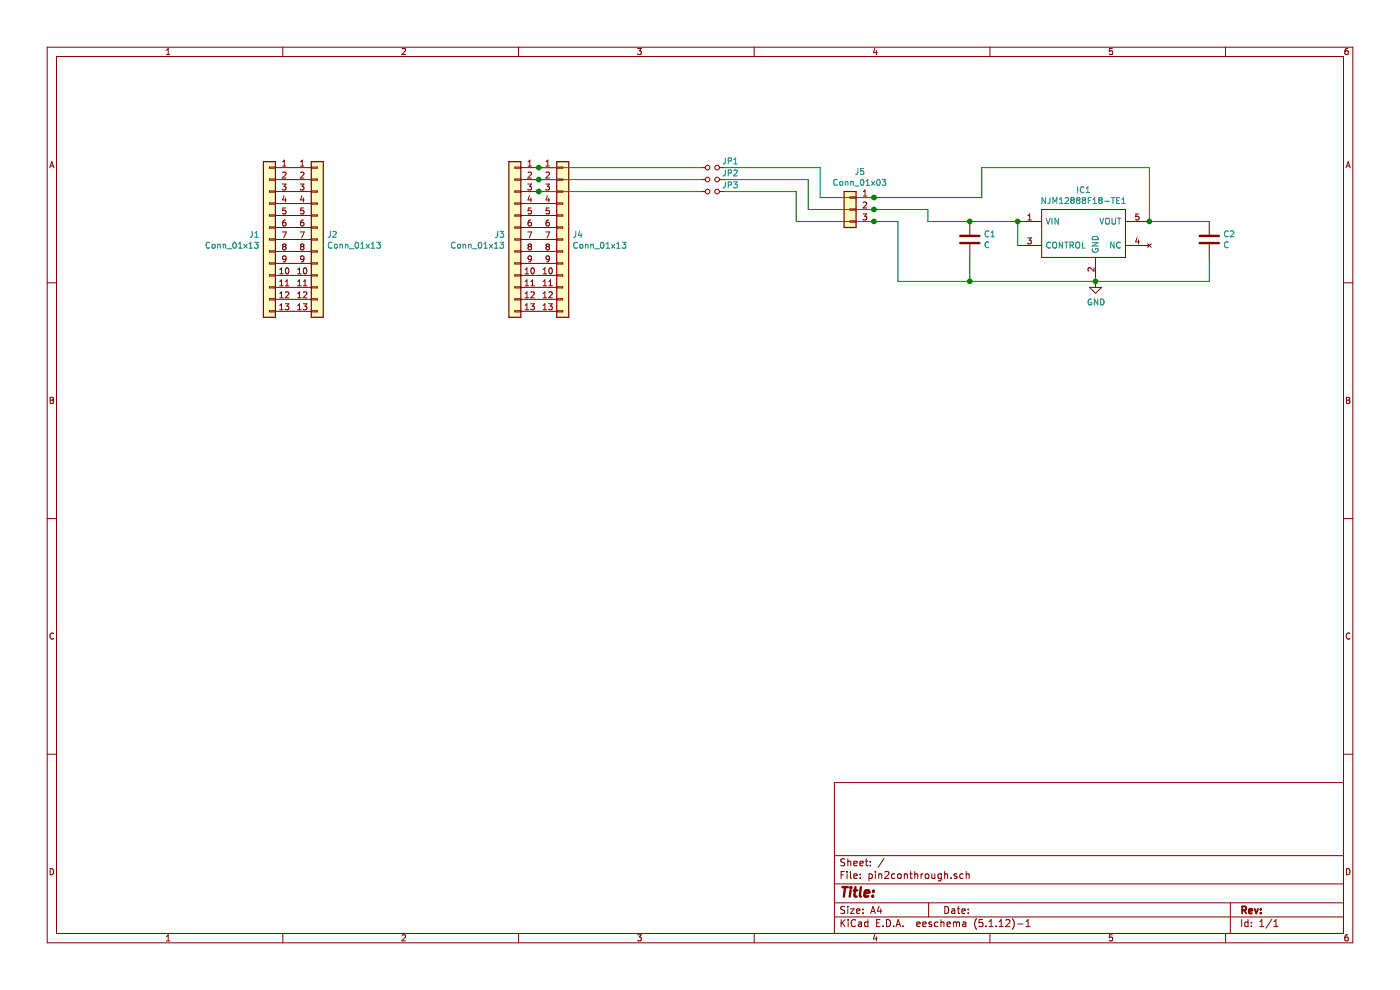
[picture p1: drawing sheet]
EESchema Schematic File Version 4
EELAYER 30 0
EELAYER END
$Descr A4 11693 8268
encoding utf-8
Sheet 1 1
Title ""
Date ""
Rev ""
Comp ""
Comment1 ""
Comment2 ""
Comment3 ""
Comment4 ""
$EndDescr
$Comp
L Connector_Generic:Conn_01x13 J2
U 1 1
P 2650 2000
F 0 "J2" H 2730 2042 50  0000 L CNN
F 1 "Conn_01x13" H 2730 1951 50  0000 L CNN
F 2 "Connector_PinHeader_2.54mm:PinHeader_1x13_P2.54mm_Vertical" H 2650 2000 50  0001 C CNN
F 3 "~" H 2650 2000 50  0001 C CNN
	1    2650 2000
	1    0    0    -1  
$EndComp
$Comp
L Connector_Generic:Conn_01x13 J3
U 1 1
P 4300 2000
F 0 "J3" H 4380 2042 50  0000 L CNN
F 1 "Conn_01x13" H 4380 1951 50  0000 L CNN
F 2 "Connector_PinHeader_2.54mm:PinHeader_1x13_P2.54mm_Vertical" H 4300 2000 50  0001 C CNN
F 3 "~" H 4300 2000 50  0001 C CNN
	1    4300 2000
	-1   0    0    -1  
$EndComp
$Comp
L Connector_Generic:Conn_01x13 J1
U 1 1
P 2250 2000
F 0 "J1" H 2330 2042 50  0000 L CNN
F 1 "Conn_01x13" H 2330 1951 50  0000 L CNN
F 2 "Connector_PinHeader_2.54mm:PinHeader_1x13_P2.54mm_Vertical" H 2250 2000 50  0001 C CNN
F 3 "~" H 2250 2000 50  0001 C CNN
	1    2250 2000
	-1   0    0    -1  
$EndComp
$Comp
L Connector_Generic:Conn_01x13 J4
U 1 1
P 4700 2000
F 0 "J4" H 4780 2042 50  0000 L CNN
F 1 "Conn_01x13" H 4780 1951 50  0000 L CNN
F 2 "Connector_PinHeader_2.54mm:PinHeader_1x13_P2.54mm_Vertical" H 4700 2000 50  0001 C CNN
F 3 "~" H 4700 2000 50  0001 C CNN
	1    4700 2000
	1    0    0    -1  
$EndComp
$Comp
L SamacSys_Parts:NJM12888F18-TE1 IC1
U 1 1
P 8500 1850
F 0 "IC1" H 9050 2115 50  0000 C CNN
F 1 "NJM12888F18-TE1" H 9050 2024 50  0000 C CNN
F 2 "MyLib:SOT95P280X130-5N" H 9650 1950 50  0001 L CNN
F 3 "https://www.njr.com/electronic_device/PDF/NJM12888_E.pdf" H 9650 1850 50  0001 L CNN
F 4 "LDO Voltage Regulators Low Dropout Volt Regulator" H 9650 1750 50  0001 L CNN "Description"
F 5 "1.3" H 9650 1650 50  0001 L CNN "Height"
F 6 "New Japan Radio" H 9650 1350 50  0001 L CNN "Manufacturer_Name"
F 7 "NJM12888F18-TE1" H 9650 1250 50  0001 L CNN "Manufacturer_Part_Number"
	1    8500 1850
	1    0    0    -1  
$EndComp
Wire Wire Line
	9150 2350 8100 2350
Wire Wire Line
	8500 2050 8500 1850
Connection ~ 8500 1850
Wire Wire Line
	9600 1850 9600 1400
Wire Wire Line
	9600 1400 8200 1400
$Comp
L Device:C C2
U 1 1
P 10100 2000
F 0 "C2" H 10215 2046 50  0000 L CNN
F 1 "C" H 10215 1955 50  0000 L CNN
F 2 "Capacitor_SMD:C_0603_1608Metric" H 10138 1850 50  0001 C CNN
F 3 "~" H 10100 2000 50  0001 C CNN
	1    10100 2000
	1    0    0    -1  
$EndComp
$Comp
L Device:C C1
U 1 1
P 8100 2000
F 0 "C1" H 8215 2046 50  0000 L CNN
F 1 "C" H 8215 1955 50  0000 L CNN
F 2 "Capacitor_SMD:C_0603_1608Metric" H 8138 1850 50  0001 C CNN
F 3 "~" H 8100 2000 50  0001 C CNN
	1    8100 2000
	1    0    0    -1  
$EndComp
Wire Wire Line
	8100 2150 8100 2350
Connection ~ 8100 2350
Wire Wire Line
	10100 1850 9600 1850
Connection ~ 9600 1850
Wire Wire Line
	10100 2150 10100 2350
Wire Wire Line
	10100 2350 9150 2350
Connection ~ 9150 2350
Wire Wire Line
	8100 1850 8500 1850
Wire Wire Line
	7500 2350 8100 2350
Wire Wire Line
	7300 1650 8200 1650
Wire Wire Line
	8200 1400 8200 1650
Wire Wire Line
	8100 1850 7750 1850
Wire Wire Line
	7750 1850 7750 1750
Wire Wire Line
	7750 1750 7300 1750
Connection ~ 8100 1850
Wire Wire Line
	7500 1850 7300 1850
Wire Wire Line
	7500 1850 7500 2350
$Comp
L power:GND #PWR01
U 1 1
P 9150 2350
F 0 "#PWR01" H 9150 2100 50  0001 C CNN
F 1 "GND" H 9155 2177 50  0000 C CNN
F 2 "" H 9150 2350 50  0001 C CNN
F 3 "" H 9150 2350 50  0001 C CNN
	1    9150 2350
	1    0    0    -1  
$EndComp
$Comp
L Connector_Generic:Conn_01x03 J5
U 1 1
P 7100 1750
F 0 "J5" H 7018 2067 50  0000 C CNN
F 1 "Conn_01x03" H 7018 1976 50  0000 C CNN
F 2 "Connector_PinHeader_2.54mm:PinHeader_1x03_P2.54mm_Vertical" H 7100 1750 50  0001 C CNN
F 3 "~" H 7100 1750 50  0001 C CNN
	1    7100 1750
	-1   0    0    -1  
$EndComp
Wire Wire Line
	4500 1400 5850 1400
Connection ~ 4500 1400
Wire Wire Line
	4500 1500 5850 1500
Connection ~ 4500 1500
Wire Wire Line
	4500 1600 5850 1600
Connection ~ 4500 1600
$Comp
L Device:Jumper_NO_Small JP1
U 1 1
P 5950 1400
F 0 "JP1" H 5800 1350 50  0000 C CNN
F 1 "Jumper_NO_Small" H 5950 1494 50  0001 C CNN
F 2 "Jumper:SolderJumper-2_P1.3mm_Open_RoundedPad1.0x1.5mm" H 5950 1400 50  0001 C CNN
F 3 "~" H 5950 1400 50  0001 C CNN
	1    5950 1400
	-1   0    0    1   
$EndComp
$Comp
L Device:Jumper_NO_Small JP2
U 1 1
P 5950 1500
F 0 "JP2" H 5800 1450 50  0000 C CNN
F 1 "Jumper_NO_Small" H 5950 1594 50  0001 C CNN
F 2 "Jumper:SolderJumper-2_P1.3mm_Open_RoundedPad1.0x1.5mm" H 5950 1500 50  0001 C CNN
F 3 "~" H 5950 1500 50  0001 C CNN
	1    5950 1500
	-1   0    0    1   
$EndComp
$Comp
L Device:Jumper_NO_Small JP3
U 1 1
P 5950 1600
F 0 "JP3" H 5800 1550 50  0000 C CNN
F 1 "Jumper_NO_Small" H 5950 1694 50  0001 C CNN
F 2 "Jumper:SolderJumper-2_P1.3mm_Open_RoundedPad1.0x1.5mm" H 5950 1600 50  0001 C CNN
F 3 "~" H 5950 1600 50  0001 C CNN
	1    5950 1600
	-1   0    0    1   
$EndComp
Wire Wire Line
	6850 1400 6850 1650
Wire Wire Line
	6850 1650 7300 1650
Connection ~ 7300 1650
Wire Wire Line
	6050 1500 6750 1500
Wire Wire Line
	6750 1500 6750 1750
Wire Wire Line
	6750 1750 7300 1750
Connection ~ 7300 1750
Wire Wire Line
	6050 1600 6650 1600
Wire Wire Line
	6650 1600 6650 1850
Wire Wire Line
	6650 1850 7300 1850
Connection ~ 7300 1850
Wire Wire Line
	6050 1400 6850 1400
$EndSCHEMATC
